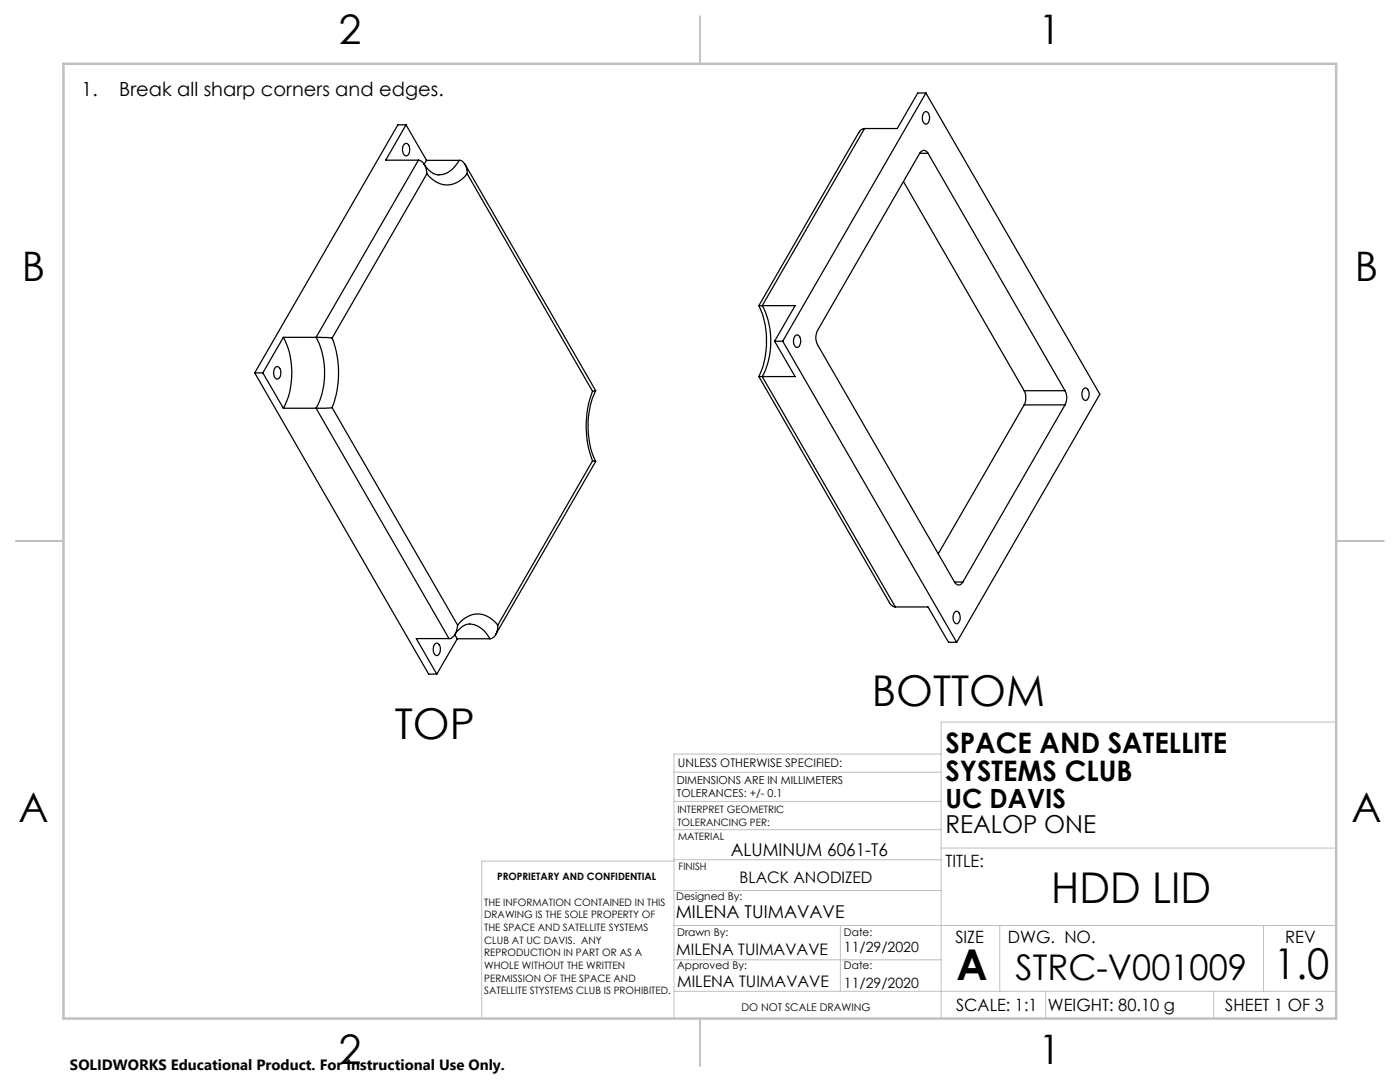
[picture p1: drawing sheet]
<svg xmlns="http://www.w3.org/2000/svg" width="279mm" height="216mm" viewBox="0 0 279 216" stroke-linecap="round" stroke-linejoin="round" font-family="sans-serif">
<g fill="none" stroke="#c0c0c0" stroke-width=".2">
<path d="M134.5 154.1h53.3M134.5 159.9h53.3M187.8 150.5h-53.3v52.7M266.7 144.1h-78.9v59.1M134.5 165.6h53.3M134.5 177.7h53.3M134.5 171.8h-38.4v31.4M134.5 171.6h53.3M187.8 169.2h78.9M134.5 197.8h132.2M134.5 184.7h132.2M134.5 191.5h53.3"/>
<path d="M167.7 184.7v13.1M199.5 184.7v13.1M208.7 197.8v5.4M242.2 197.8v5.4M252.2 184.7v13.1"/>
</g>
<path d="M139.7 3.2v9.5M3.1 107.9h9.6M266.7 107.9h9.5M139.7 203.2v9.6" fill="none" stroke="#c0c0c0" stroke-width=".25"/>
<path d="M12.7 12.7h254v190.5h-254z" fill="none" stroke="#c0c0c0" stroke-width=".5"/>
<g fill="none" stroke="#000" stroke-width=".25">
<path d="M184.8 18.6h-1.6l-4.1 7h-6.6M184.8 18.6l-28.6 49.5M184.8 18.6l34.7 60.1-28.6 49.5M80.7 28.8a.67 .67 0 0 1 .8 0 .67 .67 0 0 1 .2 .7v.9a.66 .66 0 0 1-.7 .7 .66 .66 0 0 1-.6-.8v-.9zM81 24.9h-1.6l-28.6 49.5M81 24.9l-4 7.1h6.5M81 24.9l4.1 7.1M83.5 32a2.47 2.47 0 0 1 1.7 2.7M83.5 32l-20.4 35.3M85.1 32l-.5 .8M85.1 32h6.6M85.2 34.7a4.7 4.7 0 0 0 8 0"/>
<path d="M85.2 34.7l-18.9 32.8M91.7 32a4.8 4.8 0 0 1-4.4 2.9 4.1 4.1 0 0 1-2.7-2.2M91.7 32a2.1 2.1 0 0 1 1.5 2.3v.4M92.8 32.8l26.1 45.2M93.2 34.7l25.1 43.4M171.4 26.5l-20 34.5M172.5 25.6l-.6 .3-.5 .6M172.5 25.6l-20.4 35.4M180.3 36.2l24.1 41.8M183.6 30.6h1.6M184.5 22.4a.7 .7 0 0 1 .7 0 .7 .7 0 0 1 .3 .8 1.15 1.15 0 0 1-.8 1.6 1.65 1.65 0 0 1-.2-2.4zM185.2 30.6a.87 .87 0 0 0-.8-.6 .87 .87 0 0 0-.8 .6l-20.4 35.3a3.1 3.1 0 0 0 0 2.9l27.3 47.3"/>
<path d="M185.2 30.6l27.3 47.4M50.8 74.4h1.7M50.8 74.4l34.7 60.1h1.7M52.5 74.4l4.1 7.1M55 73.3a.7 .7 0 0 1 .8 0 .7 .7 0 0 1 .2 .7 1.15 1.15 0 0 1-.8 1.6 1.65 1.65 0 0 1-.2-2.3zM56.6 67.3a15.6 15.6 0 0 1 0 14.2M56.6 67.3l-4.1 7.1M56.6 67.3h6.5M63.1 67.3a15.6 15.6 0 0 1 0 14.2M63.1 67.3l3.2 .2M66.3 67.5a19.6 19.6 0 0 1 0 13.9M118.3 78.1a19.6 19.6 0 0 0 0 13.9"/>
<path d="M118.9 78a17.2 17.2 0 0 0 0 14.1M118.9 78l-.6 .1M151.4 61a17.2 17.2 0 0 1 0 14.1M151.4 61h.7M151.4 75.1h.7M151.4 75.1l26.2 45.4 .6 .5 .5 .1M152.1 61a15.6 15.6 0 0 1 0 14.1M152.1 61h6.6l-4.1 7.1M152.1 75.1l26.6 46M154.6 68.1h1.6M154.6 68.1l4.1 7h-6.6M156.2 68.1l34.7 60.1"/>
<path d="M158.7 67a.7 .7 0 0 1 .8 0 .7 .7 0 0 1 .3 .7 1.21 1.21 0 0 1-.8 1.6 1.65 1.65 0 0 1-.3-2.3zM204.4 78a3.3 3.3 0 0 1 0 2.8M204.4 78h8.1M212.5 78a3 3 0 0 1 0 2.8M216.1 77.7a.58 .58 0 0 1 .7-.3 .58 .58 0 0 1 .4 .6 1.31 1.31 0 0 1-.7 1.9 1.59 1.59 0 0 1-.4-2.2zM56.6 81.5h6.5M63.1 81.5l26.5 45.9M66.3 81.4l-3.2 .1M66.3 81.4l25 43.3M118.3 92l.6 .1M118.3 92l-19 32.7M118.9 92.1l-20 34.5"/>
<path d="M204.4 80.8l-17.1 29.7M204.4 80.8h8.1M212.5 80.8l-20.3 35.3M190.5 116.1a.87 .87 0 0 0 .8 .6 .87 .87 0 0 0 .9-.6M190.5 116.1h1.7M86.7 128.6a.6 .6 0 0 1 .7-.3 .6 .6 0 0 1 .4 .6 1.52 1.52 0 0 1-.6 1.9 1.33 1.33 0 0 1-.6-1.9zM89.6 127.4h-6.5l4.1 7.1M90.7 126.6l.6 .9M91.3 127.5h6.5M91.3 127.5l-4.1 7M91.3 124.7a4.7 4.7 0 0 1 8 0M91.3 124.7a2.93 2.93 0 0 1-1.4 2.7h-.3"/>
<path d="M93.7 124.5a3.7 3.7 0 0 0-3 2.2M93.7 124.5a5.1 5.1 0 0 1 4.1 3M99.3 124.7a2.42 2.42 0 0 1-1.5 2.8M178.7 121.1h6.5l4.1 7.1h1.6M190.4 122.3a.58 .58 0 0 1 .7-.3 .58 .58 0 0 1 .4 .6 1.31 1.31 0 0 1-.7 1.9 1.59 1.59 0 0 1-.4-2.2z"/>
</g>
<g font-size="8.5">
<text x="174" y="140.9">BOTTOM</text>
<text x="78.8" y="147.5">TOP</text>
<text x="209.8" y="180.2">HDD LID</text>
<text x="190.9" y="195.5">A</text>
<text x="254.2" y="195.4">1.0</text>
</g>
<g font-size="8.1">
<text x="67.6" y="8.9">2</text>
<text x="207.3" y="8.9">1</text>
<text x="4.4" y="56.2">B</text>
<text x="270.4" y="56.2">B</text>
<text x="3.7" y="164.1">A</text>
<text x="269.7" y="164.1">A</text>
<text x="67.6" y="212.4">2</text>
<text x="207.3" y="212.4">1</text>
</g>
<text font-size="7.1" x="202.7" y="195.5">STRC-V001009</text>
<g font-size="5.6">
<text x="188.7" y="150.2">SPACE AND SATELLITE</text>
<text x="188.7" y="155.9">SYSTEMS CLUB</text>
</g>
<text font-size="5.3" x="188.7" y="161.2">UC DAVIS</text>
<text font-size="4.9" x="188.7" y="166.3">REALOP ONE</text>
<g font-size="3.9">
<text x="16.3" y="19.2">1.</text>
<text x="23.8" y="19.2">Break all sharp corners and edges.</text>
</g>
<g font-size="3.5">
<text x="145.8" y="170.9">ALUMINUM 6061-T6</text>
<text x="134.8" y="183.3">MILENA TUIMAVAVE</text>
</g>
<g font-size="3.4">
<text x="188.7" y="172.9">TITLE:</text>
<text x="190.7" y="188.1">SIZE</text>
<text x="201.1" y="188.1">DWG. NO.</text>
<text x="256.5" y="188.2">REV</text>
<text x="190.8" y="201.7">SCALE: 1:1</text>
<text x="209.1" y="201.7">WEIGHT: 80.10 g</text>
<text x="244.5" y="201.7">SHEET 1 OF 3</text>
</g>
<g font-size="3.2">
<text x="147.6" y="176.2">BLACK ANODIZED</text>
<text x="134.9" y="190.6">MILENA TUIMAVAVE</text>
<text x="135.1" y="196.9">MILENA TUIMAVAVE</text>
</g>
<text font-size="3" x="14" y="213.5">SOLIDWORKS Educational Product. For Instructional Use Only.</text>
<g font-size="2.8">
<text x="168.4" y="189.9">11/29/2020</text>
<text x="168.4" y="197.2">11/29/2020</text>
</g>
<text font-size="2.4" x="135.3" y="153.1">UNLESS OTHERWISE SPECIFIED:</text>
<g font-size="2.2">
<text x="135.1" y="156.4">DIMENSIONS ARE IN MILLIMETERS</text>
<text x="135.1" y="159">TOLERANCES: +/- 0.1</text>
</g>
<g font-size="2.1">
<text x="134.9" y="179.6">Designed By:</text>
<text x="135.1" y="186.8">Drawn By:</text>
<text x="168.4" y="186.8">Date:</text>
<text x="135.1" y="193.4">Approved By:</text>
<text x="168.4" y="193.4">Date:</text>
<text x="148" y="201.7">DO NOT SCALE DRAWING</text>
</g>
<g font-size="2">
<text x="135.2" y="162.3">INTERPRET GEOMETRIC</text>
<text x="135.2" y="164.8">TOLERANCING PER:</text>
<text x="135.3" y="167.7">MATERIAL</text>
<text x="135.4" y="173.7">FINISH</text>
<text x="99.2" y="175.6">PROPRIETARY AND CONFIDENTIAL</text>
<text x="96.6" y="180.7">THE INFORMATION CONTAINED IN THIS</text>
<text x="96.6" y="183.2">DRAWING IS THE SOLE PROPERTY OF</text>
<text x="96.6" y="185.8">THE SPACE AND SATELLITE SYSTEMS</text>
<text x="96.6" y="188.3">CLUB AT UC DAVIS. ANY</text>
<text x="96.6" y="190.8">REPRODUCTION IN PART OR AS A</text>
<text x="96.6" y="193.3">WHOLE WITHOUT THE WRITTEN</text>
<text x="96.6" y="195.9">PERMISSION OF THE SPACE AND</text>
<text x="96.6" y="198.4">SATELLITE STYSTEMS CLUB IS PROHIBITED.</text>
</g>
</svg>
